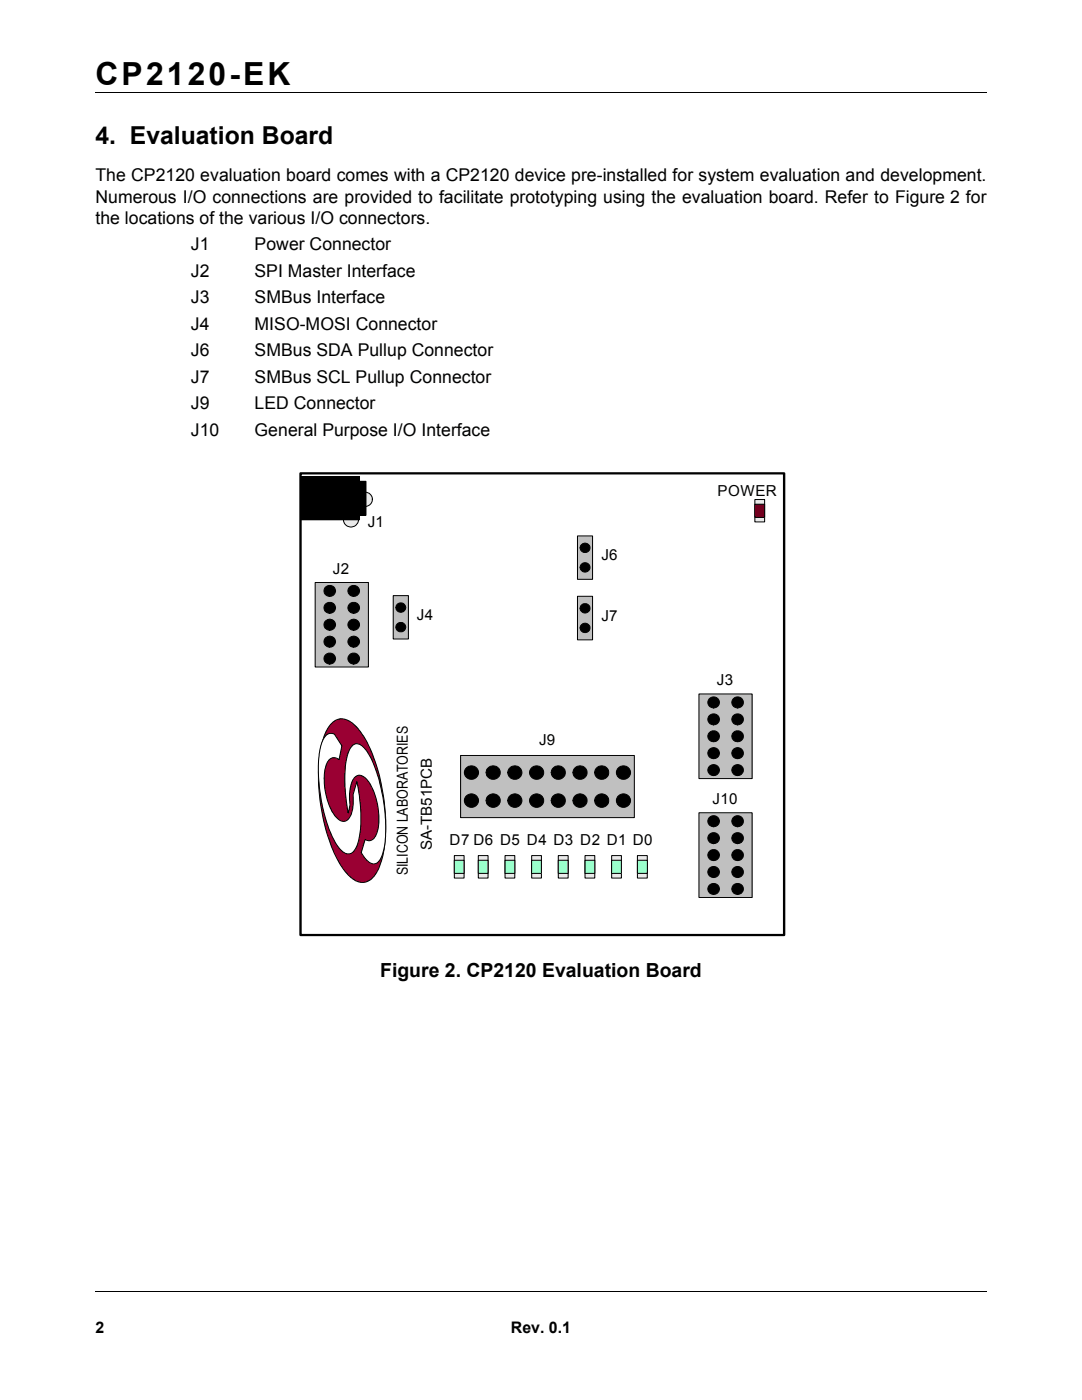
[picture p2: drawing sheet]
<svg xmlns="http://www.w3.org/2000/svg" width="216mm" height="279mm" viewBox="0 0 216 279" stroke-linecap="round" stroke-linejoin="round" font-family="sans-serif">
<path d="M19 18.4h177.8M19.1 257.8h177.8" fill="none" stroke="#000" stroke-width=".2"/>
<g fill="#fff">
<path d="M159.3 259.4h38.1v14.5h-38.1z"/>
<path d="M159.4 259.4h38v14.5h-38z"/>
<path d="M56.2 92.1h103.5v96.9h-103.5z"/>
<path d="M60 94.5h96.5v92.1h-96.5z"/>
</g>
<path d="M60 94.5h96.5v92.1h-96.5z" fill="none" stroke="#000" stroke-width=".46"/>
<path d="M90.7 170.8h1.9v4.4h-1.9z" fill="#eaeaea"/>
<path d="M90.7 170.8h1.9v4.4h-1.9z" fill="none" stroke="#000" stroke-width=".2"/>
<path d="M90.7 171.7h1.9v2.6h-1.9z" fill="#9affcc"/>
<path d="M90.7 171.7h1.9v2.6h-1.9z" fill="none" stroke="#000" stroke-width=".2"/>
<path d="M127.2 170.8h2v4.4h-2z" fill="#eaeaea"/>
<path d="M127.2 170.8h2v4.4h-2z" fill="none" stroke="#000" stroke-width=".2"/>
<path d="M127.2 171.7h2v2.6h-2z" fill="#9affcc"/>
<path d="M127.2 171.7h2v2.6h-2z" fill="none" stroke="#000" stroke-width=".2"/>
<path d="M122 170.8h2v4.4h-2z" fill="#eaeaea"/>
<path d="M122 170.8h2v4.4h-2z" fill="none" stroke="#000" stroke-width=".2"/>
<path d="M122 171.7h2v2.6h-2z" fill="#9affcc"/>
<path d="M122 171.7h2v2.6h-2z" fill="none" stroke="#000" stroke-width=".2"/>
<path d="M116.7 170.8h2v4.4h-2z" fill="#eaeaea"/>
<path d="M116.7 170.8h2v4.4h-2z" fill="none" stroke="#000" stroke-width=".2"/>
<path d="M116.7 171.7h2v2.6h-2z" fill="#9affcc"/>
<path d="M116.7 171.7h2v2.6h-2z" fill="none" stroke="#000" stroke-width=".2"/>
<path d="M111.4 170.8h2v4.4h-2z" fill="#eaeaea"/>
<path d="M111.4 170.8h2v4.4h-2z" fill="none" stroke="#000" stroke-width=".2"/>
<path d="M111.4 171.7h2v2.6h-2z" fill="#9affcc"/>
<path d="M111.4 171.7h2v2.6h-2z" fill="none" stroke="#000" stroke-width=".2"/>
<path d="M106.1 170.8h1.9v4.4h-1.9z" fill="#eaeaea"/>
<path d="M106.1 170.8h1.9v4.4h-1.9z" fill="none" stroke="#000" stroke-width=".2"/>
<path d="M106.1 171.7h1.9v2.6h-1.9z" fill="#9affcc"/>
<path d="M106.1 171.7h1.9v2.6h-1.9z" fill="none" stroke="#000" stroke-width=".2"/>
<path d="M100.8 170.8h1.9v4.4h-1.9z" fill="#eaeaea"/>
<path d="M100.8 170.8h1.9v4.4h-1.9z" fill="none" stroke="#000" stroke-width=".2"/>
<path d="M100.8 171.7h1.9v2.6h-1.9z" fill="#9affcc"/>
<path d="M100.8 171.7h1.9v2.6h-1.9z" fill="none" stroke="#000" stroke-width=".2"/>
<path d="M95.4 170.8h2v4.4h-2z" fill="#eaeaea"/>
<path d="M95.4 170.8h2v4.4h-2z" fill="none" stroke="#000" stroke-width=".2"/>
<path d="M95.4 171.7h2v2.6h-2z" fill="#9affcc"/>
<path d="M95.4 171.7h2v2.6h-2z" fill="none" stroke="#000" stroke-width=".2"/>
<path d="M150.6 99.7h2v4.5h-2z" fill="#eaeaea"/>
<path d="M150.6 99.7h2v4.5h-2z" fill="none" stroke="#000" stroke-width=".2"/>
<path d="M150.6 100.6h2v2.6h-2z" fill="#800000"/>
<path d="M150.6 100.6h2v2.6h-2z" fill="none" stroke="#000" stroke-width=".2"/>
<circle cx="72.8" cy="99.6" r="1.47" fill="#eaeaea"/>
<circle cx="72.8" cy="99.7" r="1.46" fill="none" stroke="#000" stroke-width=".2"/>
<circle cx="70.1" cy="103.7" r="1.47" fill="#eaeaea"/>
<g fill="none" stroke="#000" stroke-width=".2">
<path d="M60 95.1h11.7v8.6h-11.7zM62.3 96.1h10.7v6.7h-10.7z"/>
<circle cx="70.1" cy="103.7" r="1.46"/>
</g>
<path d="M60 95.1h11.7v8.6h-11.7zM62.3 96.1h10.7v6.7h-10.7z" fill="#000"/>
<path d="M91.9 150.8h34.7v12.4h-34.7z" fill="#c0c0c0"/>
<g fill="none" stroke="#000" stroke-width=".2">
<path d="M91.9 150.8h34.7v12.4h-34.7z"/>
<circle cx="94" cy="159.8" r="1.38"/>
<circle cx="94" cy="154.2" r="1.38"/>
<circle cx="98.4" cy="159.8" r="1.37"/>
<circle cx="98.4" cy="154.2" r="1.38"/>
<circle cx="102.7" cy="159.8" r="1.37"/>
<circle cx="102.7" cy="154.2" r="1.38"/>
<circle cx="107" cy="159.8" r="1.38"/>
<circle cx="107" cy="154.2" r="1.38"/>
<circle cx="111.3" cy="159.8" r="1.37"/>
<circle cx="111.4" cy="154.2" r="1.38"/>
<circle cx="115.7" cy="159.8" r="1.37"/>
<circle cx="115.7" cy="154.2" r="1.38"/>
<circle cx="120" cy="159.8" r="1.38"/>
<circle cx="120" cy="154.2" r="1.38"/>
<circle cx="124.4" cy="159.8" r="1.37"/>
<circle cx="124.4" cy="154.2" r="1.38"/>
</g>
<g fill="#000">
<circle cx="94" cy="159.8" r="1.37"/>
<circle cx="94" cy="154.2" r="1.37"/>
<circle cx="98.4" cy="159.8" r="1.38"/>
<circle cx="98.4" cy="154.2" r="1.38"/>
<circle cx="102.7" cy="159.8" r="1.38"/>
<circle cx="102.7" cy="154.2" r="1.38"/>
<circle cx="107" cy="159.8" r="1.38"/>
<circle cx="107" cy="154.2" r="1.38"/>
<circle cx="111.4" cy="159.8" r="1.38"/>
<circle cx="111.4" cy="154.2" r="1.38"/>
<circle cx="115.7" cy="159.8" r="1.37"/>
<circle cx="115.7" cy="154.2" r="1.38"/>
<circle cx="120" cy="159.8" r="1.37"/>
<circle cx="120" cy="154.2" r="1.38"/>
<circle cx="124.4" cy="159.8" r="1.37"/>
<circle cx="124.4" cy="154.2" r="1.38"/>
</g>
<path d="M139.5 162.2h10.6v16.9h-10.6z" fill="#c0c0c0"/>
<g fill="none" stroke="#000" stroke-width=".2">
<path d="M139.5 162.2h10.6v16.9h-10.6z"/>
<circle cx="142.4" cy="170.6" r="1.11"/>
<circle cx="142.4" cy="163.9" r="1.13"/>
<circle cx="142.4" cy="174" r="1.13"/>
<circle cx="142.4" cy="167.3" r="1.13"/>
<circle cx="142.4" cy="177.4" r="1.13"/>
<circle cx="147.2" cy="163.9" r="1.12"/>
<circle cx="147.2" cy="174" r="1.12"/>
<circle cx="147.2" cy="177.4" r="1.13"/>
<circle cx="147.2" cy="167.3" r="1.13"/>
<circle cx="147.2" cy="170.6" r="1.12"/>
</g>
<g fill="#000">
<circle cx="142.4" cy="170.6" r="1.13"/>
<circle cx="142.4" cy="174" r="1.13"/>
<circle cx="142.4" cy="177.4" r="1.13"/>
<circle cx="142.4" cy="167.2" r="1.13"/>
<circle cx="142.4" cy="163.9" r="1.12"/>
<circle cx="147.2" cy="170.6" r="1.13"/>
<circle cx="147.2" cy="174" r="1.12"/>
<circle cx="147.2" cy="167.2" r="1.13"/>
<circle cx="147.2" cy="177.4" r="1.13"/>
<circle cx="147.2" cy="163.9" r="1.13"/>
</g>
<path d="M139.5 138.5h10.6v16.9h-10.6z" fill="#c0c0c0"/>
<g fill="none" stroke="#000" stroke-width=".2">
<path d="M139.5 138.5h10.6v16.9h-10.6z"/>
<circle cx="142.4" cy="153.7" r="1.13"/>
<circle cx="142.4" cy="146.9" r="1.11"/>
<circle cx="142.4" cy="140.2" r="1.13"/>
<circle cx="142.4" cy="143.5" r="1.13"/>
<circle cx="142.4" cy="150.3" r="1.12"/>
<circle cx="147.2" cy="153.7" r="1.13"/>
<circle cx="147.2" cy="150.3" r="1.12"/>
<circle cx="147.2" cy="143.5" r="1.13"/>
<circle cx="147.2" cy="140.2" r="1.13"/>
<circle cx="147.2" cy="146.9" r="1.13"/>
</g>
<g fill="#000">
<circle cx="142.4" cy="146.9" r="1.13"/>
<circle cx="142.4" cy="143.5" r="1.13"/>
<circle cx="142.4" cy="153.7" r="1.12"/>
<circle cx="142.4" cy="150.3" r="1.12"/>
<circle cx="142.4" cy="140.2" r="1.12"/>
<circle cx="147.2" cy="146.9" r="1.13"/>
<circle cx="147.2" cy="140.2" r="1.12"/>
<circle cx="147.2" cy="150.3" r="1.12"/>
<circle cx="147.2" cy="143.5" r="1.13"/>
<circle cx="147.2" cy="153.7" r="1.12"/>
</g>
<path d="M62.9 116.2h10.6v16.9h-10.6z" fill="#c0c0c0"/>
<g fill="none" stroke="#000" stroke-width=".2">
<path d="M62.9 116.2h10.6v16.9h-10.6zM69.8 120.4l.4-.2h.6a1.13 1.13 0 0 1 .8 1.5 1.13 1.13 0 0 1-1.5 .7 1.13 1.13 0 0 1-.6-1.5z"/>
<circle cx="65.8" cy="117.9" r="1.11"/>
<circle cx="70.6" cy="117.9" r="1.11"/>
<circle cx="65.8" cy="128" r="1.12"/>
<circle cx="65.8" cy="124.6" r="1.12"/>
<circle cx="65.8" cy="121.3" r="1.13"/>
<circle cx="65.8" cy="131.4" r="1.13"/>
<circle cx="70.6" cy="124.7" r="1.12"/>
<circle cx="70.6" cy="131.4" r="1.14"/>
<circle cx="70.6" cy="128" r="1.11"/>
</g>
<g fill="#000">
<circle cx="65.8" cy="117.9" r="1.12"/>
<circle cx="70.6" cy="117.9" r="1.11"/>
<circle cx="65.8" cy="121.3" r="1.12"/>
<circle cx="65.8" cy="124.6" r="1.12"/>
<circle cx="65.8" cy="131.4" r="1.12"/>
<circle cx="65.8" cy="128" r="1.11"/>
<circle cx="70.6" cy="128" r="1.11"/>
<circle cx="70.6" cy="124.7" r="1.12"/>
<circle cx="70.6" cy="121.3" r="1.12"/>
<circle cx="70.6" cy="131.4" r="1.13"/>
</g>
<path d="M115.2 119h3v8.7h-3z" fill="#c0c0c0"/>
<g fill="none" stroke="#000" stroke-width=".2">
<path d="M115.2 119h3v8.7h-3z"/>
<circle cx="116.7" cy="121.4" r=".95"/>
<circle cx="116.7" cy="125.3" r=".96"/>
</g>
<g fill="#000">
<circle cx="116.7" cy="121.4" r=".96"/>
<circle cx="116.7" cy="125.3" r=".96"/>
</g>
<path d="M115.2 107h3v8.6h-3z" fill="#c0c0c0"/>
<g fill="none" stroke="#000" stroke-width=".2">
<path d="M115.2 107h3v8.6h-3z"/>
<circle cx="116.7" cy="113.2" r=".95"/>
<circle cx="116.7" cy="109.4" r=".97"/>
</g>
<g fill="#000">
<circle cx="116.7" cy="113.2" r=".96"/>
<circle cx="116.7" cy="109.4" r=".96"/>
</g>
<path d="M66.1 144.5a2.92 2.92 0 0 1 4.5 .1 17.3 17.3 0 0 1 4.5 8.1 35.9 35.9 0 0 1 1 19.1 5.9 5.9 0 0 1-2.9 4.2 3.8 3.8 0 0 1-3.9-1.6l-.5-.6a28.7 28.7 0 0 1-4.8-13.2 28 28 0 0 1 .8-14.1l.5-1z" fill-rule="evenodd" fill="#9a0033"/>
<path d="M66.2 144.3a2.98 2.98 0 0 1 4.4 .3 17.3 17.3 0 0 1 4.5 8.1 37.2 37.2 0 0 1 1.2 18.6 6.7 6.7 0 0 1-2.9 4.6 3.7 3.7 0 0 1-4.1-1.5 20.1 20.1 0 0 1-4.1-8.2 36.9 36.9 0 0 1-.9-17.9 8.2 8.2 0 0 1 1.9-4z" fill="none" stroke="#000" stroke-width=".2"/>
<path d="M65.2 146.6a1.33 1.33 0 0 1 1.3-.1h.2l1.5 2.3-.6 2.8a1.53 1.53 0 0 0-2.5 1 12.6 12.6 0 0 0 2 10.5 1.56 1.56 0 0 0 1.6 .8 1.56 1.56 0 0 0 1.3-1.2l.4-1.3 .1-1a8.5 8.5 0 0 1 .7-4.4l.7 5.1 .1 3.3a9.2 9.2 0 0 1-1.5 5.6l-.4 .3a2.01 2.01 0 0 1-2.4-1 25.6 25.6 0 0 1-3.9-11.8 19.9 19.9 0 0 1 .7-9.9z" fill-rule="evenodd" fill="#fff"/>
<path d="M65 146.8l.8-.4 .9 .1 1.5 2.3-.6 2.8a1.55 1.55 0 0 0-2.5 1 12.6 12.6 0 0 0 2 10.5 1.56 1.56 0 0 0 1.6 .8 1.56 1.56 0 0 0 1.3-1.2l.4-1.3 .1-1a8.5 8.5 0 0 1 .7-4.4l.7 5.1 .1 3.3a9.2 9.2 0 0 1-1.5 5.6l-.4 .3a2.01 2.01 0 0 1-2.4-1 26.1 26.1 0 0 1-4-13 18.4 18.4 0 0 1 .8-8.7z" fill="none" stroke="#000" stroke-width=".2"/>
<path d="M70.3 148.8a1.69 1.69 0 0 1 2.6 .7 18.5 18.5 0 0 1 3.2 7.9 29.3 29.3 0 0 1 .4 12.6l-.1 .3a2.35 2.35 0 0 1-2 2.1 4.2 4.2 0 0 1-2.3-2.3l.8-2.6a1.49 1.49 0 0 0 2.2-1l.4-1.8a15.1 15.1 0 0 0-1-6.8 4.8 4.8 0 0 0-2.7-3.2 2.36 2.36 0 0 0-1.9 2.4l-.2 1.3 .1 2.2-.3 1.7a27.8 27.8 0 0 1-.1-11.8l.5-1.1z" fill-rule="evenodd" fill="#fff"/>
<path d="M70.3 148.8a1.71 1.71 0 0 1 2.6 .7 18.5 18.5 0 0 1 3.2 7.9 29.3 29.3 0 0 1 .4 12.6 2.49 2.49 0 0 1-2.1 2.4 4.2 4.2 0 0 1-2.3-2.3l.8-2.6a1.49 1.49 0 0 0 2.2-1l.4-1.8a15 15 0 0 0-1.1-7.1 4.4 4.4 0 0 0-2.6-2.9 2.36 2.36 0 0 0-1.9 2.4l-.2 1.3 .1 2.2-.3 1.7a25.6 25.6 0 0 1 0-12.1l.4-.8z" fill="none" stroke="#000" stroke-width=".2"/>
<path d="M78.5 118.9h3v8.6h-3z" fill="#c0c0c0"/>
<g fill="none" stroke="#000" stroke-width=".2">
<path d="M78.5 118.9h3v8.6h-3z"/>
<circle cx="80" cy="121.3" r=".95"/>
<circle cx="80" cy="125.2" r=".96"/>
</g>
<g fill="#000">
<circle cx="80" cy="121.3" r=".95"/>
<circle cx="80" cy="125.2" r=".96"/>
</g>
<text font-size="6.3" x="19" y="16.9">CP2120-EK</text>
<text font-size="4.9" x="19" y="28.7">4. Evaluation Board</text>
<text font-size="3.9" x="75.9" y="195">Figure 2. CP2120 Evaluation Board</text>
<g font-size="3.5">
<text x="19" y="40.4">Numerous I/O connections are provided to facilitate prototyping using the evaluation board. Refer to Figure 2 for</text>
<text x="19" y="36.2">The CP2120 evaluation board comes with a CP2120 device pre-installed for system evaluation and development.</text>
<text x="19" y="44.7">the locations of the various I/O connectors.</text>
<text x="38.1" y="50">J1</text>
<text x="50.8" y="50">Power Connector</text>
<text x="38.1" y="55.3">J2</text>
<text x="50.8" y="55.3">SPI Master Interface</text>
<text x="38.1" y="60.6">J3</text>
<text x="38.1" y="65.8">J4</text>
<text x="50.8" y="60.6">SMBus Interface</text>
<text x="50.8" y="65.8">MISO-MOSI Connector</text>
<text x="38.1" y="71.1">J6</text>
<text x="50.8" y="71.1">SMBus SDA Pullup Connector</text>
<text x="38.1" y="76.4">J7</text>
<text x="50.8" y="76.4">SMBus SCL Pullup Connector</text>
<text x="38.1" y="81.7">J9</text>
<text x="50.8" y="81.7">LED Connector</text>
<text x="38.1" y="87">J10</text>
<text x="50.8" y="87">General Purpose I/O Interface</text>
</g>
<g font-size="3.2">
<text x="19" y="266">2</text>
<text x="102" y="266">Rev. 0.1</text>
</g>
<g font-size="3">
<text x="143.2" y="98.9">POWER</text>
<text x="73.4" y="105.2">J1</text>
<text x="120" y="111.8">J6</text>
<text x="66.4" y="114.5">J2</text>
<text x="83.2" y="123.7">J4</text>
<text x="120" y="123.9">J7</text>
<text x="143" y="136.7">J3</text>
<text x="107.6" y="148.7">J9</text>
<text x="142.2" y="160.4">J10</text>
<text x="86.2" y="169.7" transform="rotate(-90 86.2 169.7)">SA-TB51PCB</text>
<text x="89.7" y="168.6">D7 D6 D5 D4 D3 D2 D1 D0</text>
<text x="81.4" y="174.7" transform="rotate(-90 81.4 174.7)">SILICON LABORATORIES</text>
</g>
</svg>
